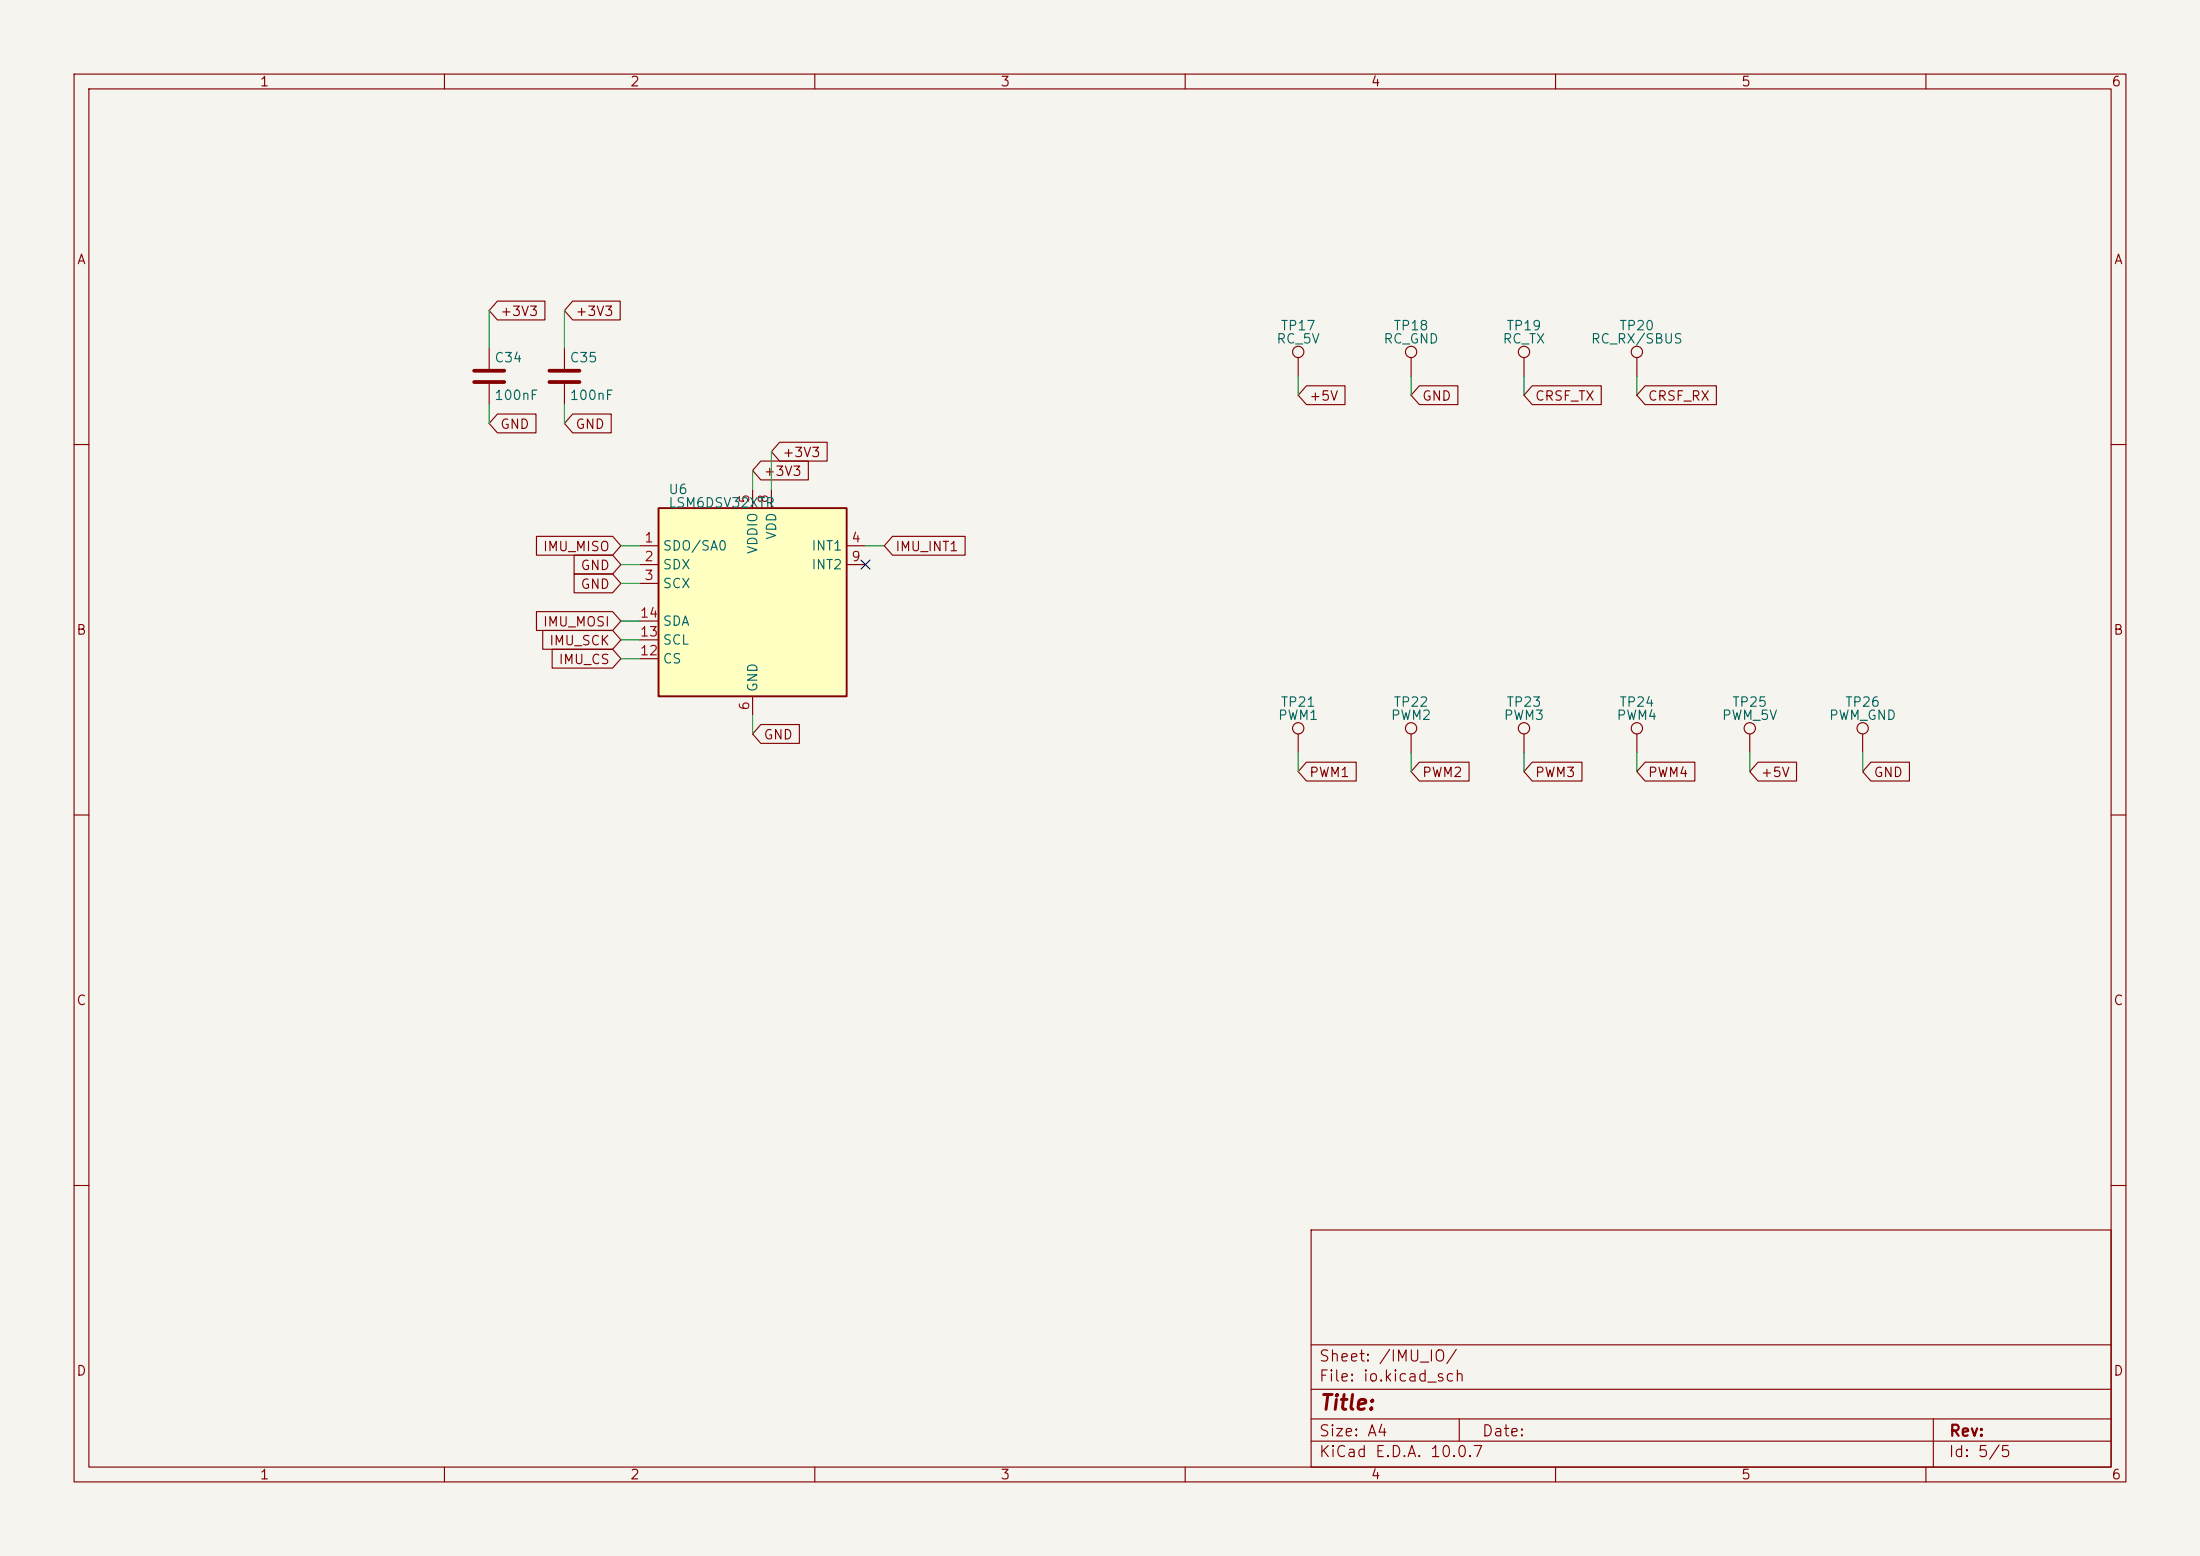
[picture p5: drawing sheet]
(kicad_sch
 (version 20250610)
 (generator "eeschema")
 (generator_version "10.0")
 (paper "A4")
 (lib_symbols
  (symbol "Sensor_Motion:LSM6DSL"
   (property "Reference" "U" (at -11.43 15.24 0) (show_name no) (do_not_autoplace no) (effects (font (size 1.27 1.27)) (justify left)))
   (property "Value" "LSM6DSL" (at -11.43 12.7 0) (show_name no) (do_not_autoplace no) (effects (font (size 1.27 1.27)) (justify left bottom)))
   (property "Footprint" "Package_LGA:LGA-14_3x2.5mm_P0.5mm_LayoutBorder3x4y" (at -10.16 -17.78 0) (show_name no) (do_not_autoplace no) (hide yes) (effects (font (size 1.27 1.27)) (justify left)))
   (property "Datasheet" "https://www.st.com/resource/en/datasheet/lsm6dsl.pdf" (at 2.54 -16.51 0) (show_name no) (do_not_autoplace no) (hide yes) (effects (font (size 1.27 1.27))))
   (property "Description" "I2C/SPI, iNEMO inertial module: always-on 3D accelerometer and 3D gyroscope, 1.71V to 3.6V VCC" (at 0 0 0) (show_name no) (do_not_autoplace no) (hide yes) (effects (font (size 1.27 1.27))))
   (embedded_fonts no) (exclude_from_sim no) (in_bom yes) (on_board yes)
   (in_pos_files yes)
   (duplicate_pin_numbers_are_jumpers no)
   (symbol "LSM6DSL_0_1"
    (rectangle (start -12.7 12.7) (end 12.7 -12.7) (stroke (width 0.254) (type default)) (fill (type background))))
   (symbol "LSM6DSL_1_1"
    (pin bidirectional line (at -15.24 7.62 0) (length 2.54) (name "SDO/SA0" (effects (font (size 1.27 1.27)))) (number "1" (effects (font (size 1.27 1.27)))))
    (pin bidirectional line (at -15.24 5.08 0) (length 2.54) (name "SDX" (effects (font (size 1.27 1.27)))) (number "2" (effects (font (size 1.27 1.27)))))
    (pin input line (at -15.24 2.54 0) (length 2.54) (name "SCX" (effects (font (size 1.27 1.27)))) (number "3" (effects (font (size 1.27 1.27)))))
    (pin output line (at 15.24 7.62 180) (length 2.54) (name "INT1" (effects (font (size 1.27 1.27)))) (number "4" (effects (font (size 1.27 1.27)))))
    (pin power_in line (at 0 15.24 270) (length 2.54) (name "VDDIO" (effects (font (size 1.27 1.27)))) (number "5" (effects (font (size 1.27 1.27)))))
    (pin power_in line (at 0 -15.24 90) (length 2.54) (name "GND" (effects (font (size 1.27 1.27)))) (number "6" (effects (font (size 1.27 1.27)))))
    (pin passive line (at 0 -15.24 90) (length 2.54) (hide yes) (name "GND" (effects (font (size 1.27 1.27)))) (number "7" (effects (font (size 1.27 1.27)))))
    (pin power_in line (at 2.54 15.24 270) (length 2.54) (name "VDD" (effects (font (size 1.27 1.27)))) (number "8" (effects (font (size 1.27 1.27)))))
    (pin output line (at 15.24 5.08 180) (length 2.54) (name "INT2" (effects (font (size 1.27 1.27)))) (number "9" (effects (font (size 1.27 1.27)))))
    (pin no_connect line (at 12.7 -5.08 180) (length 3.81) (hide yes) (name "NC" (effects (font (size 1.27 1.27)))) (number "10" (effects (font (size 1.27 1.27)))))
    (pin no_connect line (at 12.7 -2.54 180) (length 3.81) (hide yes) (name "NC" (effects (font (size 1.27 1.27)))) (number "11" (effects (font (size 1.27 1.27)))))
    (pin input line (at -15.24 -7.62 0) (length 2.54) (name "CS" (effects (font (size 1.27 1.27)))) (number "12" (effects (font (size 1.27 1.27)))))
    (pin input line (at -15.24 -5.08 0) (length 2.54) (name "SCL" (effects (font (size 1.27 1.27)))) (number "13" (effects (font (size 1.27 1.27)))))
    (pin bidirectional line (at -15.24 -2.54 0) (length 2.54) (name "SDA" (effects (font (size 1.27 1.27)))) (number "14" (effects (font (size 1.27 1.27)))))))
  (symbol "Device:C"
   (pin_numbers (hide yes))
   (pin_names
    (offset 0.254)) (exclude_from_sim no) (in_bom yes) (on_board yes)
   (in_pos_files yes)
   (duplicate_pin_numbers_are_jumpers no)
   (property "Reference" "C" (at 0.635 2.54 0) (show_name no) (do_not_autoplace no) (effects (font (size 1.27 1.27)) (justify left)))
   (property "Value" "C" (at 0.635 -2.54 0) (show_name no) (do_not_autoplace no) (effects (font (size 1.27 1.27)) (justify left)))
   (property "Footprint" "" (at 0.9652 -3.81 0) (show_name no) (do_not_autoplace no) (hide yes) (effects (font (size 1.27 1.27))))
   (property "Datasheet" "" (at 0 0 0) (show_name no) (do_not_autoplace no) (hide yes) (effects (font (size 1.27 1.27))))
   (property "Description" "Unpolarized capacitor" (at 0 0 0) (show_name no) (do_not_autoplace no) (hide yes) (effects (font (size 1.27 1.27))))
   (symbol "C_0_1"
    (polyline (pts (xy -2.032 0.762) (xy 2.032 0.762)) (stroke (width 0.508) (type default)) (fill (type none)))
    (polyline (pts (xy -2.032 -0.762) (xy 2.032 -0.762)) (stroke (width 0.508) (type default)) (fill (type none))))
   (symbol "C_1_1"
    (pin passive line (at 0 3.81 270) (length 2.794) (name "" (effects (font (size 1.27 1.27)))) (number "1" (effects (font (size 1.27 1.27)))))
    (pin passive line (at 0 -3.81 90) (length 2.794) (name "" (effects (font (size 1.27 1.27)))) (number "2" (effects (font (size 1.27 1.27))))))
   (embedded_fonts no))
  (symbol "Connector:TestPoint"
   (pin_numbers (hide yes))
   (pin_names
    (offset 0.762) (hide yes)) (exclude_from_sim no) (in_bom yes) (on_board yes)
   (in_pos_files yes)
   (duplicate_pin_numbers_are_jumpers no)
   (property "Reference" "TP" (at 0 6.858 0) (show_name no) (do_not_autoplace no) (effects (font (size 1.27 1.27))))
   (property "Value" "TestPoint" (at 0 5.08 0) (show_name no) (do_not_autoplace no) (effects (font (size 1.27 1.27))))
   (property "Footprint" "" (at 5.08 0 0) (show_name no) (do_not_autoplace no) (hide yes) (effects (font (size 1.27 1.27))))
   (property "Datasheet" "" (at 5.08 0 0) (show_name no) (do_not_autoplace no) (hide yes) (effects (font (size 1.27 1.27))))
   (property "Description" "test point" (at 0 0 0) (show_name no) (do_not_autoplace no) (hide yes) (effects (font (size 1.27 1.27))))
   (symbol "TestPoint_0_1"
    (circle (center 0 3.302) (radius 0.762) (stroke (width 0) (type default)) (fill (type none))))
   (symbol "TestPoint_1_1"
    (pin passive line (at 0 0 90) (length 2.54) (name "1" (effects (font (size 1.27 1.27)))) (number "1" (effects (font (size 1.27 1.27))))))
   (embedded_fonts no)))
 (no_connect
  (at 116.84 76.2))
 (wire
  (pts (xy 101.6 96.52) (xy 101.6 99.06)))
 (wire
  (pts (xy 86.36 76.2) (xy 83.82 76.2)))
 (wire
  (pts (xy 86.36 78.74) (xy 83.82 78.74)))
 (wire
  (pts (xy 66.04 54.61) (xy 66.04 57.15)))
 (wire
  (pts (xy 76.2 54.61) (xy 76.2 57.15)))
 (wire
  (pts (xy 190.5 50.8) (xy 190.5 53.34)))
 (wire
  (pts (xy 251.46 101.6) (xy 251.46 104.14)))
 (wire
  (pts (xy 104.14 66.04) (xy 104.14 60.96)))
 (wire
  (pts (xy 66.04 46.99) (xy 66.04 41.91)))
 (wire
  (pts (xy 76.2 46.99) (xy 76.2 41.91)))
 (wire
  (pts (xy 175.26 50.8) (xy 175.26 53.34)))
 (wire
  (pts (xy 236.22 101.6) (xy 236.22 104.14)))
 (wire
  (pts (xy 205.74 50.8) (xy 205.74 53.34)))
 (wire
  (pts (xy 220.98 50.8) (xy 220.98 53.34)))
 (wire
  (pts (xy 175.26 101.6) (xy 175.26 104.14)))
 (wire
  (pts (xy 190.5 101.6) (xy 190.5 104.14)))
 (wire
  (pts (xy 205.74 101.6) (xy 205.74 104.14)))
 (wire
  (pts (xy 220.98 101.6) (xy 220.98 104.14)))
 (wire
  (pts (xy 86.36 73.66) (xy 83.82 73.66)))
 (wire
  (pts (xy 86.36 88.9) (xy 83.82 88.9)))
 (wire
  (pts (xy 86.36 86.36) (xy 83.82 86.36)))
 (wire
  (pts (xy 86.36 83.82) (xy 83.82 83.82)))
 (wire
  (pts (xy 116.84 73.66) (xy 119.38 73.66)))
 (wire
  (pts (xy 101.6 66.04) (xy 101.6 63.5)))
 (global_label "GND"
  (shape input)
  (at 101.6 99.06 0)
  (effects (font (size 1.27 1.27)) (justify left)))
 (global_label "GND"
  (shape input)
  (at 83.82 76.2 180)
  (effects (font (size 1.27 1.27)) (justify right)))
 (global_label "GND"
  (shape input)
  (at 83.82 78.74 180)
  (effects (font (size 1.27 1.27)) (justify right)))
 (global_label "GND"
  (shape input)
  (at 66.04 57.15 0)
  (effects (font (size 1.27 1.27)) (justify left)))
 (global_label "GND"
  (shape input)
  (at 76.2 57.15 0)
  (effects (font (size 1.27 1.27)) (justify left)))
 (global_label "GND"
  (shape input)
  (at 190.5 53.34 0)
  (effects (font (size 1.27 1.27)) (justify left)))
 (global_label "GND"
  (shape input)
  (at 251.46 104.14 0)
  (effects (font (size 1.27 1.27)) (justify left)))
 (global_label "+3V3"
  (shape input)
  (at 104.14 60.96 0)
  (effects (font (size 1.27 1.27)) (justify left)))
 (global_label "+3V3"
  (shape input)
  (at 66.04 41.91 0)
  (effects (font (size 1.27 1.27)) (justify left)))
 (global_label "+3V3"
  (shape input)
  (at 76.2 41.91 0)
  (effects (font (size 1.27 1.27)) (justify left)))
 (global_label "+5V"
  (shape input)
  (at 175.26 53.34 0)
  (effects (font (size 1.27 1.27)) (justify left)))
 (global_label "+5V"
  (shape input)
  (at 236.22 104.14 0)
  (effects (font (size 1.27 1.27)) (justify left)))
 (global_label "CRSF_TX"
  (shape input)
  (at 205.74 53.34 0)
  (effects (font (size 1.27 1.27)) (justify left)))
 (global_label "CRSF_RX"
  (shape input)
  (at 220.98 53.34 0)
  (effects (font (size 1.27 1.27)) (justify left)))
 (global_label "PWM1"
  (shape input)
  (at 175.26 104.14 0)
  (effects (font (size 1.27 1.27)) (justify left)))
 (global_label "PWM2"
  (shape input)
  (at 190.5 104.14 0)
  (effects (font (size 1.27 1.27)) (justify left)))
 (global_label "PWM3"
  (shape input)
  (at 205.74 104.14 0)
  (effects (font (size 1.27 1.27)) (justify left)))
 (global_label "PWM4"
  (shape input)
  (at 220.98 104.14 0)
  (effects (font (size 1.27 1.27)) (justify left)))
 (global_label "IMU_MISO"
  (shape input)
  (at 83.82 73.66 180)
  (effects (font (size 1.27 1.27)) (justify right)))
 (global_label "IMU_CS"
  (shape input)
  (at 83.82 88.9 180)
  (effects (font (size 1.27 1.27)) (justify right)))
 (global_label "IMU_SCK"
  (shape input)
  (at 83.82 86.36 180)
  (effects (font (size 1.27 1.27)) (justify right)))
 (global_label "IMU_MOSI"
  (shape input)
  (at 83.82 83.82 180)
  (effects (font (size 1.27 1.27)) (justify right)))
 (global_label "IMU_INT1"
  (shape input)
  (at 119.38 73.66 0)
  (effects (font (size 1.27 1.27)) (justify left)))
 (global_label "+3V3"
  (shape input)
  (at 101.6 63.5 0)
  (effects (font (size 1.27 1.27)) (justify left)))
 (symbol
  (lib_id "Sensor_Motion:LSM6DSL")
  (at 101.6 81.28 0)
  (unit 1)
  (in_bom yes)
  (on_board yes)
  (dnp no)
  (property "Reference" "U6" (at 90.17 66.04 0) (effects (font (size 1.27 1.27)) (justify left)))
  (property "Value" "LSM6DSV32XTR" (at 90.17 68.58 0) (effects (font (size 1.27 1.27)) (justify left bottom)))
  (property "Footprint" "hyperion:LGA-14_3x2.5mm_P0.5mm_CircuitNinja" (at 101.6 81.28 0) (hide yes) (effects (font (size 1.27 1.27))))
  (property "Datasheet" "https://www.st.com/resource/en/datasheet/lsm6dsv32x.pdf" (at 101.6 81.28 0) (hide yes) (effects (font (size 1.27 1.27))))
  (property "Description" "LSM6DSV32X 6-axis IMU +-32g / +-4000dps, SPI, LGA-14 2.5x3 (LSM6DSL symbol, same pinout; pins 2/3 SDx/SCx(Qvar) tied GND, 10/11 aux NC). Needs lsm6dsv32x driver" (at 101.6 81.28 0) (hide yes) (effects (font (size 1.27 1.27))))
 
  (property "Alt" "LSM6DS3TR-C C967633 (+-16g, same footprint, different driver)" (at 101.6 81.28 0) (hide yes) (effects (font (size 1.27 1.27))))
  (property "LCSC" "C22461202" (at 101.6 81.28 0) (hide yes) (effects (font (size 1.27 1.27))))
  (property "MPN" "LSM6DSV32XTR" (at 101.6 81.28 0) (hide yes) (effects (font (size 1.27 1.27)))))
 (symbol
  (lib_id "Device:C")
  (at 66.04 50.8 0)
  (unit 1)
  (in_bom yes)
  (on_board yes)
  (dnp no)
  (property "Reference" "C34" (at 66.675 48.26 0) (effects (font (size 1.27 1.27)) (justify left)))
  (property "Value" "100nF" (at 66.675 53.34 0) (effects (font (size 1.27 1.27)) (justify left)))
  (property "Footprint" "Capacitor_SMD:C_0402_1005Metric" (at 66.04 50.8 0) (hide yes) (effects (font (size 1.27 1.27))))
  (property "Datasheet" "" (at 66.04 50.8 0) (hide yes) (effects (font (size 1.27 1.27))))
  (property "Description" "Unpolarized capacitor" (at 66.04 50.8 0) (hide yes) (effects (font (size 1.27 1.27))))
 
  (property "LCSC" "C1525" (at 66.04 50.8 0) (hide yes) (effects (font (size 1.27 1.27))))
  (property "MPN" "CL05B104KO5NNNC" (at 66.04 50.8 0) (hide yes) (effects (font (size 1.27 1.27)))))
 (symbol
  (lib_id "Device:C")
  (at 76.2 50.8 0)
  (unit 1)
  (in_bom yes)
  (on_board yes)
  (dnp no)
  (property "Reference" "C35" (at 76.835 48.26 0) (effects (font (size 1.27 1.27)) (justify left)))
  (property "Value" "100nF" (at 76.835 53.34 0) (effects (font (size 1.27 1.27)) (justify left)))
  (property "Footprint" "Capacitor_SMD:C_0402_1005Metric" (at 76.2 50.8 0) (hide yes) (effects (font (size 1.27 1.27))))
  (property "Datasheet" "" (at 76.2 50.8 0) (hide yes) (effects (font (size 1.27 1.27))))
  (property "Description" "Unpolarized capacitor" (at 76.2 50.8 0) (hide yes) (effects (font (size 1.27 1.27))))
 
  (property "LCSC" "C1525" (at 76.2 50.8 0) (hide yes) (effects (font (size 1.27 1.27))))
  (property "MPN" "CL05B104KO5NNNC" (at 76.2 50.8 0) (hide yes) (effects (font (size 1.27 1.27)))))
 (symbol
  (lib_id "Connector:TestPoint")
  (at 175.26 50.8 0)
  (unit 1)
  (in_bom yes)
  (on_board yes)
  (dnp no)
  (property "Reference" "TP17" (at 175.26 43.942 0) (effects (font (size 1.27 1.27))))
  (property "Value" "RC_5V" (at 175.26 45.72 0) (effects (font (size 1.27 1.27))))
  (property "Footprint" "TestPoint:TestPoint_Pad_1.0x1.0mm" (at 175.26 50.8 0) (hide yes) (effects (font (size 1.27 1.27))))
  (property "Datasheet" "" (at 175.26 50.8 0) (hide yes) (effects (font (size 1.27 1.27))))
  (property "Description" "test point" (at 175.26 50.8 0) (hide yes) (effects (font (size 1.27 1.27)))))
 (symbol
  (lib_id "Connector:TestPoint")
  (at 190.5 50.8 0)
  (unit 1)
  (in_bom yes)
  (on_board yes)
  (dnp no)
  (property "Reference" "TP18" (at 190.5 43.942 0) (effects (font (size 1.27 1.27))))
  (property "Value" "RC_GND" (at 190.5 45.72 0) (effects (font (size 1.27 1.27))))
  (property "Footprint" "TestPoint:TestPoint_Pad_1.0x1.0mm" (at 190.5 50.8 0) (hide yes) (effects (font (size 1.27 1.27))))
  (property "Datasheet" "" (at 190.5 50.8 0) (hide yes) (effects (font (size 1.27 1.27))))
  (property "Description" "test point" (at 190.5 50.8 0) (hide yes) (effects (font (size 1.27 1.27)))))
 (symbol
  (lib_id "Connector:TestPoint")
  (at 205.74 50.8 0)
  (unit 1)
  (in_bom yes)
  (on_board yes)
  (dnp no)
  (property "Reference" "TP19" (at 205.74 43.942 0) (effects (font (size 1.27 1.27))))
  (property "Value" "RC_TX" (at 205.74 45.72 0) (effects (font (size 1.27 1.27))))
  (property "Footprint" "TestPoint:TestPoint_Pad_1.0x1.0mm" (at 205.74 50.8 0) (hide yes) (effects (font (size 1.27 1.27))))
  (property "Datasheet" "" (at 205.74 50.8 0) (hide yes) (effects (font (size 1.27 1.27))))
  (property "Description" "test point" (at 205.74 50.8 0) (hide yes) (effects (font (size 1.27 1.27)))))
 (symbol
  (lib_id "Connector:TestPoint")
  (at 220.98 50.8 0)
  (unit 1)
  (in_bom yes)
  (on_board yes)
  (dnp no)
  (property "Reference" "TP20" (at 220.98 43.942 0) (effects (font (size 1.27 1.27))))
  (property "Value" "RC_RX/SBUS" (at 220.98 45.72 0) (effects (font (size 1.27 1.27))))
  (property "Footprint" "TestPoint:TestPoint_Pad_1.0x1.0mm" (at 220.98 50.8 0) (hide yes) (effects (font (size 1.27 1.27))))
  (property "Datasheet" "" (at 220.98 50.8 0) (hide yes) (effects (font (size 1.27 1.27))))
  (property "Description" "test point" (at 220.98 50.8 0) (hide yes) (effects (font (size 1.27 1.27)))))
 (symbol
  (lib_id "Connector:TestPoint")
  (at 175.26 101.6 0)
  (unit 1)
  (in_bom yes)
  (on_board yes)
  (dnp no)
  (property "Reference" "TP21" (at 175.26 94.742 0) (effects (font (size 1.27 1.27))))
  (property "Value" "PWM1" (at 175.26 96.52 0) (effects (font (size 1.27 1.27))))
  (property "Footprint" "TestPoint:TestPoint_Pad_1.0x1.0mm" (at 175.26 101.6 0) (hide yes) (effects (font (size 1.27 1.27))))
  (property "Datasheet" "" (at 175.26 101.6 0) (hide yes) (effects (font (size 1.27 1.27))))
  (property "Description" "test point" (at 175.26 101.6 0) (hide yes) (effects (font (size 1.27 1.27)))))
 (symbol
  (lib_id "Connector:TestPoint")
  (at 190.5 101.6 0)
  (unit 1)
  (in_bom yes)
  (on_board yes)
  (dnp no)
  (property "Reference" "TP22" (at 190.5 94.742 0) (effects (font (size 1.27 1.27))))
  (property "Value" "PWM2" (at 190.5 96.52 0) (effects (font (size 1.27 1.27))))
  (property "Footprint" "TestPoint:TestPoint_Pad_1.0x1.0mm" (at 190.5 101.6 0) (hide yes) (effects (font (size 1.27 1.27))))
  (property "Datasheet" "" (at 190.5 101.6 0) (hide yes) (effects (font (size 1.27 1.27))))
  (property "Description" "test point" (at 190.5 101.6 0) (hide yes) (effects (font (size 1.27 1.27)))))
 (symbol
  (lib_id "Connector:TestPoint")
  (at 205.74 101.6 0)
  (unit 1)
  (in_bom yes)
  (on_board yes)
  (dnp no)
  (property "Reference" "TP23" (at 205.74 94.742 0) (effects (font (size 1.27 1.27))))
  (property "Value" "PWM3" (at 205.74 96.52 0) (effects (font (size 1.27 1.27))))
  (property "Footprint" "TestPoint:TestPoint_Pad_1.0x1.0mm" (at 205.74 101.6 0) (hide yes) (effects (font (size 1.27 1.27))))
  (property "Datasheet" "" (at 205.74 101.6 0) (hide yes) (effects (font (size 1.27 1.27))))
  (property "Description" "test point" (at 205.74 101.6 0) (hide yes) (effects (font (size 1.27 1.27)))))
 (symbol
  (lib_id "Connector:TestPoint")
  (at 220.98 101.6 0)
  (unit 1)
  (in_bom yes)
  (on_board yes)
  (dnp no)
  (property "Reference" "TP24" (at 220.98 94.742 0) (effects (font (size 1.27 1.27))))
  (property "Value" "PWM4" (at 220.98 96.52 0) (effects (font (size 1.27 1.27))))
  (property "Footprint" "TestPoint:TestPoint_Pad_1.0x1.0mm" (at 220.98 101.6 0) (hide yes) (effects (font (size 1.27 1.27))))
  (property "Datasheet" "" (at 220.98 101.6 0) (hide yes) (effects (font (size 1.27 1.27))))
  (property "Description" "test point" (at 220.98 101.6 0) (hide yes) (effects (font (size 1.27 1.27)))))
 (symbol
  (lib_id "Connector:TestPoint")
  (at 236.22 101.6 0)
  (unit 1)
  (in_bom yes)
  (on_board yes)
  (dnp no)
  (property "Reference" "TP25" (at 236.22 94.742 0) (effects (font (size 1.27 1.27))))
  (property "Value" "PWM_5V" (at 236.22 96.52 0) (effects (font (size 1.27 1.27))))
  (property "Footprint" "TestPoint:TestPoint_Pad_1.0x1.0mm" (at 236.22 101.6 0) (hide yes) (effects (font (size 1.27 1.27))))
  (property "Datasheet" "" (at 236.22 101.6 0) (hide yes) (effects (font (size 1.27 1.27))))
  (property "Description" "test point" (at 236.22 101.6 0) (hide yes) (effects (font (size 1.27 1.27)))))
 (symbol
  (lib_id "Connector:TestPoint")
  (at 251.46 101.6 0)
  (unit 1)
  (in_bom yes)
  (on_board yes)
  (dnp no)
  (property "Reference" "TP26" (at 251.46 94.742 0) (effects (font (size 1.27 1.27))))
  (property "Value" "PWM_GND" (at 251.46 96.52 0) (effects (font (size 1.27 1.27))))
  (property "Footprint" "TestPoint:TestPoint_Pad_1.0x1.0mm" (at 251.46 101.6 0) (hide yes) (effects (font (size 1.27 1.27))))
  (property "Datasheet" "" (at 251.46 101.6 0) (hide yes) (effects (font (size 1.27 1.27))))
  (property "Description" "test point" (at 251.46 101.6 0) (hide yes) (effects (font (size 1.27 1.27))))))
